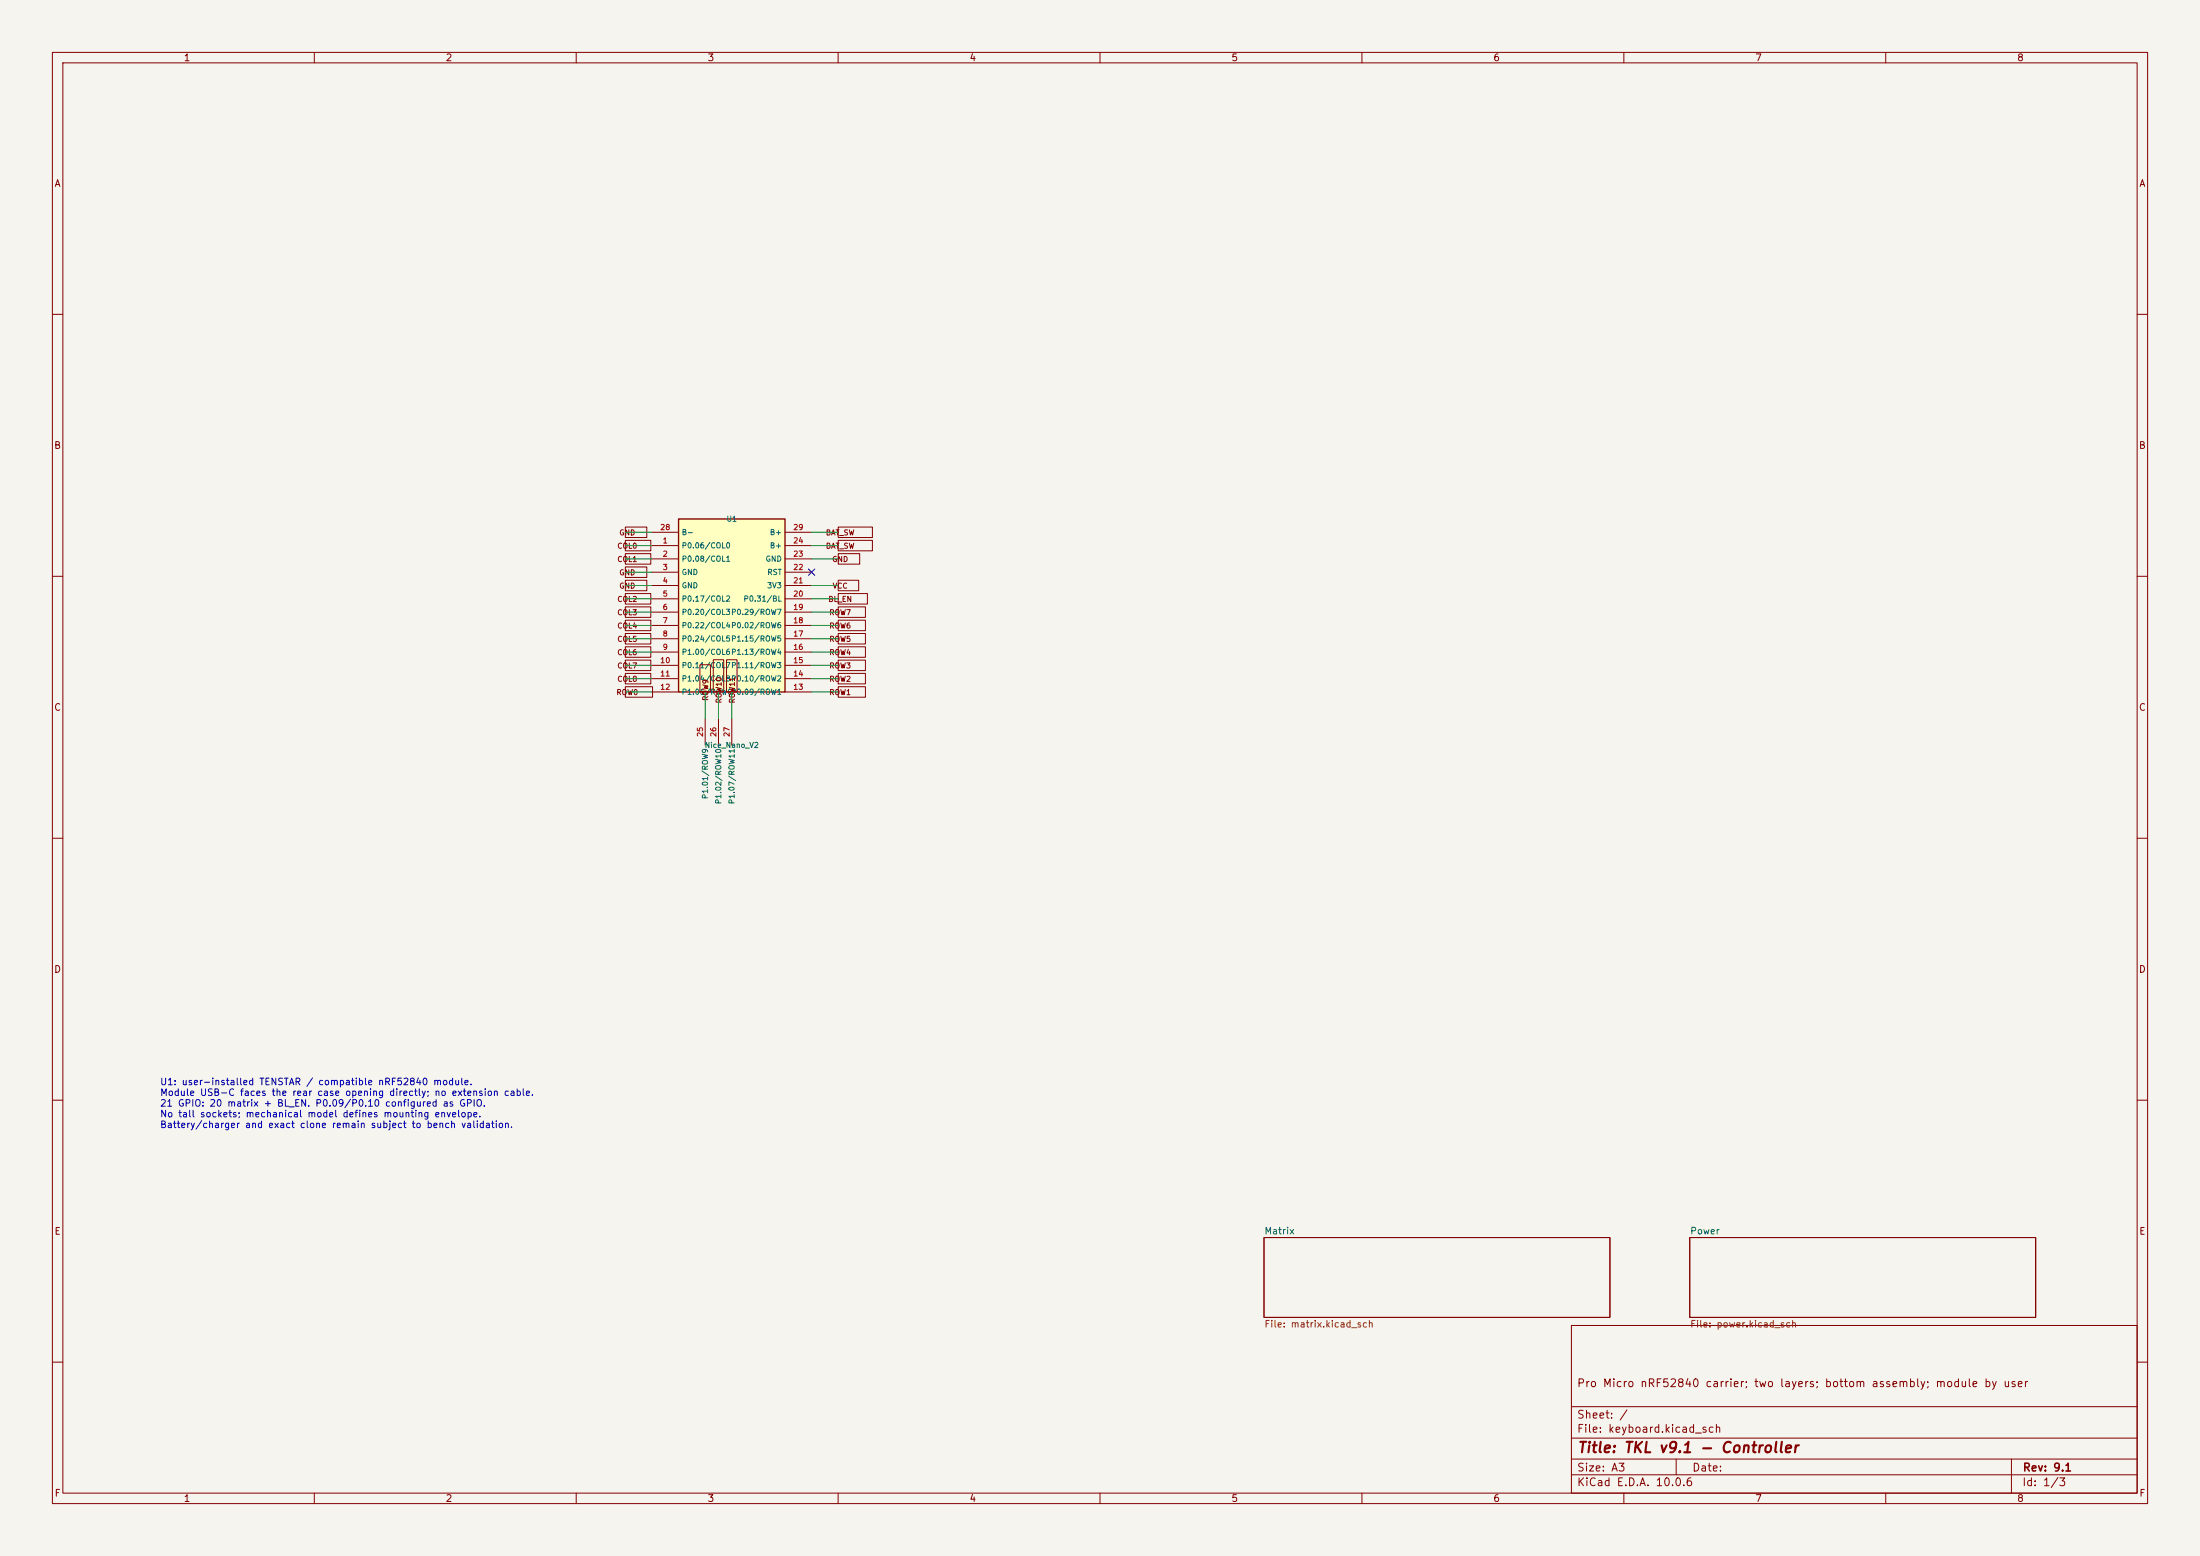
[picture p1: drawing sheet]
(kicad_sch (version 20250114)
(generator eeschema)
(paper "A3")
(title_block (title "TKL v9.1 - Controller")
(rev "9.1")
(comment 1 "Pro Micro nRF52840 carrier; two layers; bottom assembly; module by user"))
(lib_symbols (symbol "MCU_nice_nano:Nice_Nano_V2" (pin_names (offset 0.508))
(exclude_from_sim no)
(in_bom yes)
(on_board yes)
(property "Reference" "U" (at 0 20.32 0)
(effects (font (size 1.27 1.27))))
(property "Value" "Nice_Nano_V2" (at 0 -22.86 0)
(effects (font (size 1.27 1.27))))
(property "Footprint" "MCU_nice_nano:Nice_Nano_V2" (at 0 0 0)
(effects (font (size 1.27 1.27))
(hide yes)))
(property "Datasheet" "https://nicekeyboards.com/docs/nice-nano/pinout-schematic/" (at 0 0 0)
(effects (font (size 1.27 1.27))
(hide yes)))
(property "Description" "nice!nano v2 / nRF52840 Pro Micro clone" (at 0 0 0)
(effects (font (size 1.27 1.27))
(hide yes)))
(symbol "Nice_Nano_V2_0_1" (rectangle (start -10.16 20.32)
(end 10.16 -12.7)
(stroke (width 0.254)
(type default))
(fill (type background))))
(symbol "Nice_Nano_V2_1_1" (pin passive line (at -15.24 17.78 0)
(length 5.08)
(name "B-" (effects (font (size 1.016 1.016))))
(number "28" (effects (font (size 1.016 1.016)))))
(pin passive line (at 15.24 17.78 180)
(length 5.08)
(name "B+" (effects (font (size 1.016 1.016))))
(number "29" (effects (font (size 1.016 1.016)))))
(pin passive line (at -15.24 15.24 0)
(length 5.08)
(name "P0.06/COL0" (effects (font (size 1.016 1.016))))
(number "1" (effects (font (size 1.016 1.016)))))
(pin passive line (at -15.24 12.7 0)
(length 5.08)
(name "P0.08/COL1" (effects (font (size 1.016 1.016))))
(number "2" (effects (font (size 1.016 1.016)))))
(pin passive line (at -15.24 10.16 0)
(length 5.08)
(name "GND" (effects (font (size 1.016 1.016))))
(number "3" (effects (font (size 1.016 1.016)))))
(pin passive line (at -15.24 7.62 0)
(length 5.08)
(name "GND" (effects (font (size 1.016 1.016))))
(number "4" (effects (font (size 1.016 1.016)))))
(pin passive line (at -15.24 5.08 0)
(length 5.08)
(name "P0.17/COL2" (effects (font (size 1.016 1.016))))
(number "5" (effects (font (size 1.016 1.016)))))
(pin passive line (at -15.24 2.54 0)
(length 5.08)
(name "P0.20/COL3" (effects (font (size 1.016 1.016))))
(number "6" (effects (font (size 1.016 1.016)))))
(pin passive line (at -15.24 0.0 0)
(length 5.08)
(name "P0.22/COL4" (effects (font (size 1.016 1.016))))
(number "7" (effects (font (size 1.016 1.016)))))
(pin passive line (at -15.24 -2.54 0)
(length 5.08)
(name "P0.24/COL5" (effects (font (size 1.016 1.016))))
(number "8" (effects (font (size 1.016 1.016)))))
(pin passive line (at -15.24 -5.08 0)
(length 5.08)
(name "P1.00/COL6" (effects (font (size 1.016 1.016))))
(number "9" (effects (font (size 1.016 1.016)))))
(pin passive line (at -15.24 -7.62 0)
(length 5.08)
(name "P0.11/COL7" (effects (font (size 1.016 1.016))))
(number "10" (effects (font (size 1.016 1.016)))))
(pin passive line (at -15.24 -10.16 0)
(length 5.08)
(name "P1.04/COL8" (effects (font (size 1.016 1.016))))
(number "11" (effects (font (size 1.016 1.016)))))
(pin passive line (at -15.24 -12.7 0)
(length 5.08)
(name "P1.06/ROW0" (effects (font (size 1.016 1.016))))
(number "12" (effects (font (size 1.016 1.016)))))
(pin passive line (at 15.24 15.24 180)
(length 5.08)
(name "B+" (effects (font (size 1.016 1.016))))
(number "24" (effects (font (size 1.016 1.016)))))
(pin passive line (at 15.24 12.7 180)
(length 5.08)
(name "GND" (effects (font (size 1.016 1.016))))
(number "23" (effects (font (size 1.016 1.016)))))
(pin passive line (at 15.24 10.16 180)
(length 5.08)
(name "RST" (effects (font (size 1.016 1.016))))
(number "22" (effects (font (size 1.016 1.016)))))
(pin passive line (at 15.24 7.62 180)
(length 5.08)
(name "3V3" (effects (font (size 1.016 1.016))))
(number "21" (effects (font (size 1.016 1.016)))))
(pin passive line (at 15.24 5.08 180)
(length 5.08)
(name "P0.31/BL" (effects (font (size 1.016 1.016))))
(number "20" (effects (font (size 1.016 1.016)))))
(pin passive line (at 15.24 2.54 180)
(length 5.08)
(name "P0.29/ROW7" (effects (font (size 1.016 1.016))))
(number "19" (effects (font (size 1.016 1.016)))))
(pin passive line (at 15.24 0.0 180)
(length 5.08)
(name "P0.02/ROW6" (effects (font (size 1.016 1.016))))
(number "18" (effects (font (size 1.016 1.016)))))
(pin passive line (at 15.24 -2.54 180)
(length 5.08)
(name "P1.15/ROW5" (effects (font (size 1.016 1.016))))
(number "17" (effects (font (size 1.016 1.016)))))
(pin passive line (at 15.24 -5.08 180)
(length 5.08)
(name "P1.13/ROW4" (effects (font (size 1.016 1.016))))
(number "16" (effects (font (size 1.016 1.016)))))
(pin passive line (at 15.24 -7.62 180)
(length 5.08)
(name "P1.11/ROW3" (effects (font (size 1.016 1.016))))
(number "15" (effects (font (size 1.016 1.016)))))
(pin passive line (at 15.24 -10.16 180)
(length 5.08)
(name "P0.10/ROW2" (effects (font (size 1.016 1.016))))
(number "14" (effects (font (size 1.016 1.016)))))
(pin passive line (at 15.24 -12.7 180)
(length 5.08)
(name "P0.09/ROW1" (effects (font (size 1.016 1.016))))
(number "13" (effects (font (size 1.016 1.016)))))
(pin passive line (at -5.08 -17.78 270)
(length 5.08)
(name "P1.01/ROW9" (effects (font (size 1.016 1.016))))
(number "25" (effects (font (size 1.016 1.016)))))
(pin passive line (at -2.54 -17.78 270)
(length 5.08)
(name "P1.02/ROW10" (effects (font (size 1.016 1.016))))
(number "26" (effects (font (size 1.016 1.016)))))
(pin passive line (at 0.0 -17.78 270)
(length 5.08)
(name "P1.07/ROW11" (effects (font (size 1.016 1.016))))
(number "27" (effects (font (size 1.016 1.016))))))))
(wire (pts (xy 124.46 101.6)
(xy 119.38 101.6))
(stroke (width 0)
(type default)))
(global_label "GND" (shape passive)
(at 119.38 101.6 0)
(effects (font (size 1.0 1.0)))
(property "Intersheetrefs" "${INTERSHEET_REFS}" (at 119.38 101.6 0)
(effects (font (size 1.0 1.0))
(hide yes))))
(wire (pts (xy 154.94 101.6)
(xy 160.02 101.6))
(stroke (width 0)
(type default)))
(global_label "BAT_SW" (shape passive)
(at 160.02 101.6 180)
(effects (font (size 1.0 1.0)))
(property "Intersheetrefs" "${INTERSHEET_REFS}" (at 160.02 101.6 180)
(effects (font (size 1.0 1.0))
(hide yes))))
(wire (pts (xy 124.46 104.14)
(xy 119.38 104.14))
(stroke (width 0)
(type default)))
(global_label "COL0" (shape passive)
(at 119.38 104.14 0)
(effects (font (size 1.0 1.0)))
(property "Intersheetrefs" "${INTERSHEET_REFS}" (at 119.38 104.14 0)
(effects (font (size 1.0 1.0))
(hide yes))))
(wire (pts (xy 124.46 106.68)
(xy 119.38 106.68))
(stroke (width 0)
(type default)))
(global_label "COL1" (shape passive)
(at 119.38 106.68 0)
(effects (font (size 1.0 1.0)))
(property "Intersheetrefs" "${INTERSHEET_REFS}" (at 119.38 106.68 0)
(effects (font (size 1.0 1.0))
(hide yes))))
(wire (pts (xy 124.46 109.22)
(xy 119.38 109.22))
(stroke (width 0)
(type default)))
(global_label "GND" (shape passive)
(at 119.38 109.22 0)
(effects (font (size 1.0 1.0)))
(property "Intersheetrefs" "${INTERSHEET_REFS}" (at 119.38 109.22 0)
(effects (font (size 1.0 1.0))
(hide yes))))
(wire (pts (xy 124.46 111.76)
(xy 119.38 111.76))
(stroke (width 0)
(type default)))
(global_label "GND" (shape passive)
(at 119.38 111.76 0)
(effects (font (size 1.0 1.0)))
(property "Intersheetrefs" "${INTERSHEET_REFS}" (at 119.38 111.76 0)
(effects (font (size 1.0 1.0))
(hide yes))))
(wire (pts (xy 124.46 114.3)
(xy 119.38 114.3))
(stroke (width 0)
(type default)))
(global_label "COL2" (shape passive)
(at 119.38 114.3 0)
(effects (font (size 1.0 1.0)))
(property "Intersheetrefs" "${INTERSHEET_REFS}" (at 119.38 114.3 0)
(effects (font (size 1.0 1.0))
(hide yes))))
(wire (pts (xy 124.46 116.84)
(xy 119.38 116.84))
(stroke (width 0)
(type default)))
(global_label "COL3" (shape passive)
(at 119.38 116.84 0)
(effects (font (size 1.0 1.0)))
(property "Intersheetrefs" "${INTERSHEET_REFS}" (at 119.38 116.84 0)
(effects (font (size 1.0 1.0))
(hide yes))))
(wire (pts (xy 124.46 119.38)
(xy 119.38 119.38))
(stroke (width 0)
(type default)))
(global_label "COL4" (shape passive)
(at 119.38 119.38 0)
(effects (font (size 1.0 1.0)))
(property "Intersheetrefs" "${INTERSHEET_REFS}" (at 119.38 119.38 0)
(effects (font (size 1.0 1.0))
(hide yes))))
(wire (pts (xy 124.46 121.92)
(xy 119.38 121.92))
(stroke (width 0)
(type default)))
(global_label "COL5" (shape passive)
(at 119.38 121.92 0)
(effects (font (size 1.0 1.0)))
(property "Intersheetrefs" "${INTERSHEET_REFS}" (at 119.38 121.92 0)
(effects (font (size 1.0 1.0))
(hide yes))))
(wire (pts (xy 124.46 124.46)
(xy 119.38 124.46))
(stroke (width 0)
(type default)))
(global_label "COL6" (shape passive)
(at 119.38 124.46 0)
(effects (font (size 1.0 1.0)))
(property "Intersheetrefs" "${INTERSHEET_REFS}" (at 119.38 124.46 0)
(effects (font (size 1.0 1.0))
(hide yes))))
(wire (pts (xy 124.46 127.0)
(xy 119.38 127.0))
(stroke (width 0)
(type default)))
(global_label "COL7" (shape passive)
(at 119.38 127.0 0)
(effects (font (size 1.0 1.0)))
(property "Intersheetrefs" "${INTERSHEET_REFS}" (at 119.38 127.0 0)
(effects (font (size 1.0 1.0))
(hide yes))))
(wire (pts (xy 124.46 129.54)
(xy 119.38 129.54))
(stroke (width 0)
(type default)))
(global_label "COL8" (shape passive)
(at 119.38 129.54 0)
(effects (font (size 1.0 1.0)))
(property "Intersheetrefs" "${INTERSHEET_REFS}" (at 119.38 129.54 0)
(effects (font (size 1.0 1.0))
(hide yes))))
(wire (pts (xy 124.46 132.08)
(xy 119.38 132.08))
(stroke (width 0)
(type default)))
(global_label "ROW0" (shape passive)
(at 119.38 132.08 0)
(effects (font (size 1.0 1.0)))
(property "Intersheetrefs" "${INTERSHEET_REFS}" (at 119.38 132.08 0)
(effects (font (size 1.0 1.0))
(hide yes))))
(wire (pts (xy 154.94 104.14)
(xy 160.02 104.14))
(stroke (width 0)
(type default)))
(global_label "BAT_SW" (shape passive)
(at 160.02 104.14 180)
(effects (font (size 1.0 1.0)))
(property "Intersheetrefs" "${INTERSHEET_REFS}" (at 160.02 104.14 180)
(effects (font (size 1.0 1.0))
(hide yes))))
(wire (pts (xy 154.94 106.68)
(xy 160.02 106.68))
(stroke (width 0)
(type default)))
(global_label "GND" (shape passive)
(at 160.02 106.68 180)
(effects (font (size 1.0 1.0)))
(property "Intersheetrefs" "${INTERSHEET_REFS}" (at 160.02 106.68 180)
(effects (font (size 1.0 1.0))
(hide yes))))
(no_connect (at 154.94 109.22))
(wire (pts (xy 154.94 111.76)
(xy 160.02 111.76))
(stroke (width 0)
(type default)))
(global_label "VCC" (shape passive)
(at 160.02 111.76 180)
(effects (font (size 1.0 1.0)))
(property "Intersheetrefs" "${INTERSHEET_REFS}" (at 160.02 111.76 180)
(effects (font (size 1.0 1.0))
(hide yes))))
(wire (pts (xy 154.94 114.3)
(xy 160.02 114.3))
(stroke (width 0)
(type default)))
(global_label "BL_EN" (shape passive)
(at 160.02 114.3 180)
(effects (font (size 1.0 1.0)))
(property "Intersheetrefs" "${INTERSHEET_REFS}" (at 160.02 114.3 180)
(effects (font (size 1.0 1.0))
(hide yes))))
(wire (pts (xy 154.94 116.84)
(xy 160.02 116.84))
(stroke (width 0)
(type default)))
(global_label "ROW7" (shape passive)
(at 160.02 116.84 180)
(effects (font (size 1.0 1.0)))
(property "Intersheetrefs" "${INTERSHEET_REFS}" (at 160.02 116.84 180)
(effects (font (size 1.0 1.0))
(hide yes))))
(wire (pts (xy 154.94 119.38)
(xy 160.02 119.38))
(stroke (width 0)
(type default)))
(global_label "ROW6" (shape passive)
(at 160.02 119.38 180)
(effects (font (size 1.0 1.0)))
(property "Intersheetrefs" "${INTERSHEET_REFS}" (at 160.02 119.38 180)
(effects (font (size 1.0 1.0))
(hide yes))))
(wire (pts (xy 154.94 121.92)
(xy 160.02 121.92))
(stroke (width 0)
(type default)))
(global_label "ROW5" (shape passive)
(at 160.02 121.92 180)
(effects (font (size 1.0 1.0)))
(property "Intersheetrefs" "${INTERSHEET_REFS}" (at 160.02 121.92 180)
(effects (font (size 1.0 1.0))
(hide yes))))
(wire (pts (xy 154.94 124.46)
(xy 160.02 124.46))
(stroke (width 0)
(type default)))
(global_label "ROW4" (shape passive)
(at 160.02 124.46 180)
(effects (font (size 1.0 1.0)))
(property "Intersheetrefs" "${INTERSHEET_REFS}" (at 160.02 124.46 180)
(effects (font (size 1.0 1.0))
(hide yes))))
(wire (pts (xy 154.94 127.0)
(xy 160.02 127.0))
(stroke (width 0)
(type default)))
(global_label "ROW3" (shape passive)
(at 160.02 127.0 180)
(effects (font (size 1.0 1.0)))
(property "Intersheetrefs" "${INTERSHEET_REFS}" (at 160.02 127.0 180)
(effects (font (size 1.0 1.0))
(hide yes))))
(wire (pts (xy 154.94 129.54)
(xy 160.02 129.54))
(stroke (width 0)
(type default)))
(global_label "ROW2" (shape passive)
(at 160.02 129.54 180)
(effects (font (size 1.0 1.0)))
(property "Intersheetrefs" "${INTERSHEET_REFS}" (at 160.02 129.54 180)
(effects (font (size 1.0 1.0))
(hide yes))))
(wire (pts (xy 154.94 132.08)
(xy 160.02 132.08))
(stroke (width 0)
(type default)))
(global_label "ROW1" (shape passive)
(at 160.02 132.08 180)
(effects (font (size 1.0 1.0)))
(property "Intersheetrefs" "${INTERSHEET_REFS}" (at 160.02 132.08 180)
(effects (font (size 1.0 1.0))
(hide yes))))
(wire (pts (xy 134.62 137.16)
(xy 134.62 132.08))
(stroke (width 0)
(type default)))
(global_label "ROW9" (shape passive)
(at 134.62 132.08 270)
(effects (font (size 1.0 1.0)))
(property "Intersheetrefs" "${INTERSHEET_REFS}" (at 134.62 132.08 270)
(effects (font (size 1.0 1.0))
(hide yes))))
(wire (pts (xy 137.16 137.16)
(xy 137.16 132.08))
(stroke (width 0)
(type default)))
(global_label "ROW10" (shape passive)
(at 137.16 132.08 270)
(effects (font (size 1.0 1.0)))
(property "Intersheetrefs" "${INTERSHEET_REFS}" (at 137.16 132.08 270)
(effects (font (size 1.0 1.0))
(hide yes))))
(wire (pts (xy 139.7 137.16)
(xy 139.7 132.08))
(stroke (width 0)
(type default)))
(global_label "ROW11" (shape passive)
(at 139.7 132.08 270)
(effects (font (size 1.0 1.0)))
(property "Intersheetrefs" "${INTERSHEET_REFS}" (at 139.7 132.08 270)
(effects (font (size 1.0 1.0))
(hide yes))))
(symbol (lib_id "MCU_nice_nano:Nice_Nano_V2")
(at 139.7 119.38 0)
(unit 1)
(in_bom no)
(on_board yes)
(dnp no)
(property "Reference" "U1" (at 139.7 99.06 0)
(effects (font (size 1.0 1.0))))
(property "Value" "Nice_Nano_V2" (at 139.7 142.24 0)
(effects (font (size 1.0 1.0))))
(property "Footprint" "V75:U1_Nice_Nano_V2" (at 139.7 119.38 0)
(effects (font (size 1.0 1.0))
(hide yes)))
(property "Datasheet" "https://nicekeyboards.com/docs/nice-nano/pinout-schematic/" (at 139.7 119.38 0)
(effects (font (size 1.0 1.0))
(hide yes)))
(property "Description" "nice!nano v2 / nRF52840 Pro Micro clone" (at 139.7 119.38 0)
(effects (font (size 1.0 1.0))
(hide yes)))
(pin "28")
(pin "29")
(pin "1")
(pin "2")
(pin "3")
(pin "4")
(pin "5")
(pin "6")
(pin "7")
(pin "8")
(pin "9")
(pin "10")
(pin "11")
(pin "12")
(pin "24")
(pin "23")
(pin "22")
(pin "21")
(pin "20")
(pin "19")
(pin "18")
(pin "17")
(pin "16")
(pin "15")
(pin "14")
(pin "13")
(pin "25")
(pin "26")
(pin "27"))
(text "U1: user-installed TENSTAR / compatible nRF52840 module.\nModule USB-C faces the rear case opening directly; no extension cable.\n21 GPIO: 20 matrix + BL_EN. P0.09/P0.10 configured as GPIO.\nNo tall sockets; mechanical model defines mounting envelope.\nBattery/charger and exact clone remain subject to bench validation." (at 30.48 210.82 0)
(effects (font (size 1.27 1.27))
(justify left)))
(sheet (at 241.3 236.22)
(size 66.04 15.24)
(stroke (width 0.1524)
(type default))
(fill (color 0 0 0 0))
(property "Sheetname" "Matrix" (at 241.3 234.95 0)
(effects (font (size 1.27 1.27))
(justify left)))
(property "Sheetfile" "matrix.kicad_sch" (at 241.3 252.73 0)
(effects (font (size 1.27 1.27))
(justify left))))
(sheet (at 322.58000000000004 236.22)
(size 66.04 15.24)
(stroke (width 0.1524)
(type default))
(fill (color 0 0 0 0))
(property "Sheetname" "Power" (at 322.58000000000004 234.95 0)
(effects (font (size 1.27 1.27))
(justify left)))
(property "Sheetfile" "power.kicad_sch" (at 322.58000000000004 252.73 0)
(effects (font (size 1.27 1.27))
(justify left))))
(sheet_instances (path "" (page "1")))
(embedded_fonts no))
